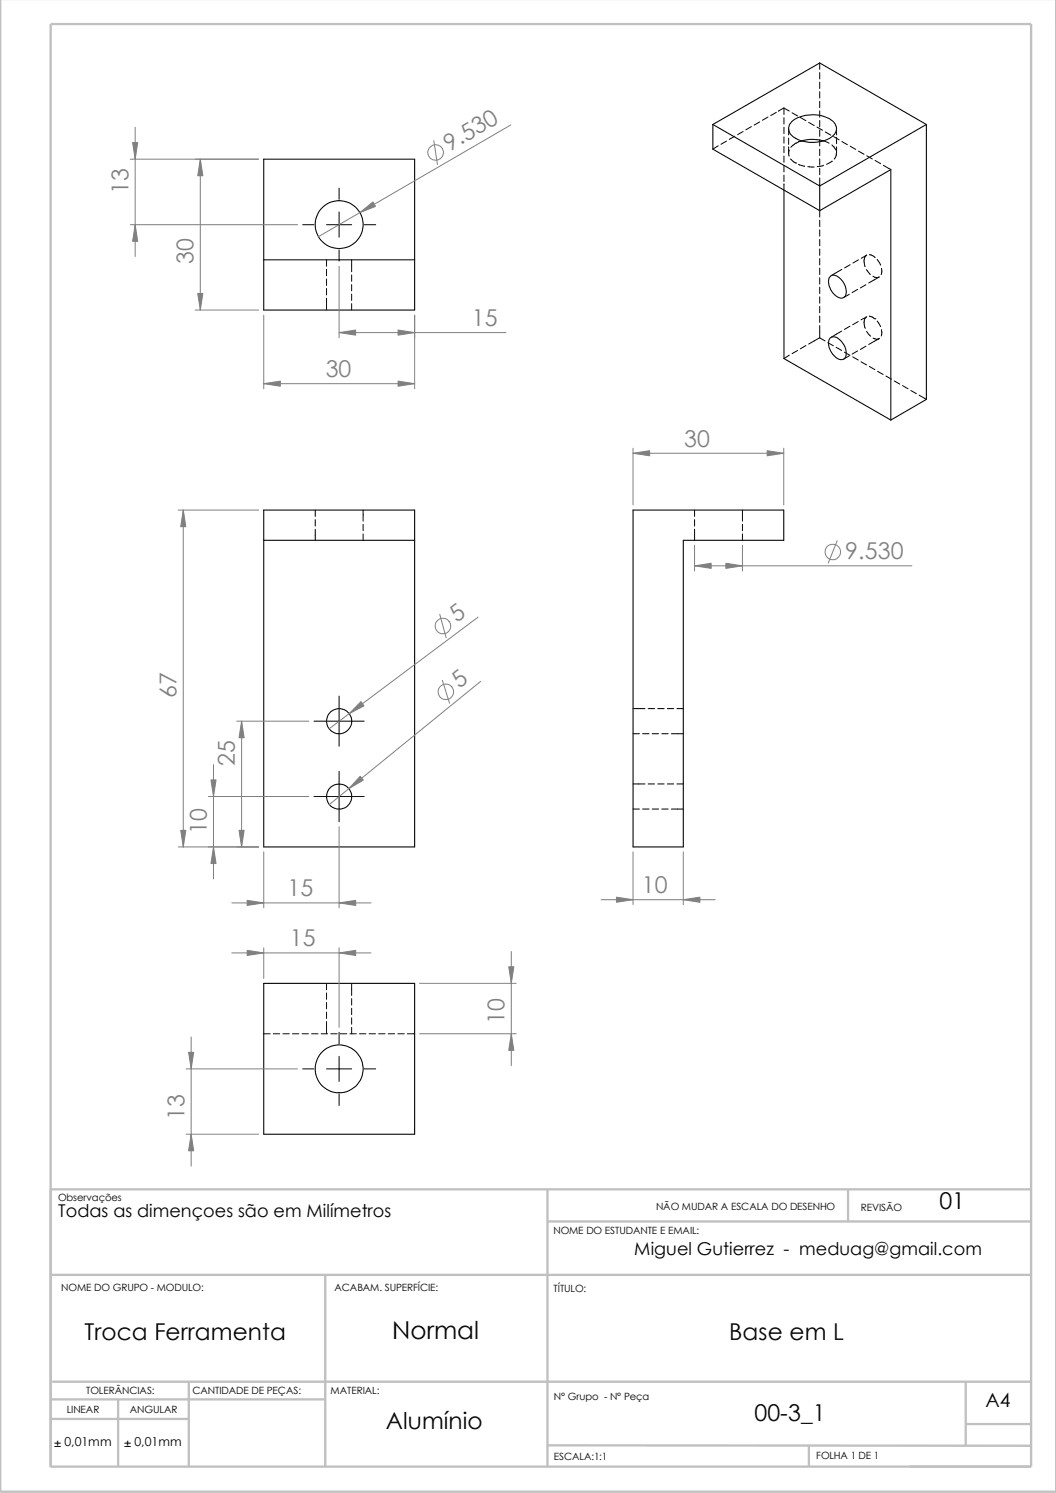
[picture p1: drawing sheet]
<svg xmlns="http://www.w3.org/2000/svg" width="210mm" height="297mm" viewBox="0 0 210 297" stroke-linecap="round" stroke-linejoin="round" font-family="sans-serif">
<g fill="none" stroke="#c0c0c0" stroke-width=".47">
<path d="M0 -.1v296.9h210.1v-296.9M10.1 236.6h195M108.9 236.6v55.3M168.7 236.5v6.4M10.1 253.6h195M64.7 253.6v38.3M108.9 243h96.2M10 278.4h54.6M10.4 274.9h194.7M23.5 278.4v13.2M37.5 274.9v17M192.1 274.8v12.7"/>
<path d="M10.1 291.8h195v-287h-195v287.1M10.2 282.3h27.3M108.9 287.5l96.2 .1M160.9 287.5v4.3M192.1 283.3h13"/>
</g>
<g fill="none" stroke="#000" stroke-width=".2">
<path d="M163 12.5v1.3M163 14.4v1.3M163 16.3v1.3M163 18.2v1.3M67.4 37.4v2.3M142.8 29l-1 .7M144.5 28.1l-1.1 .6M146.1 27.1l-1.1 .6M147.8 26.2l-1.1 .6M149.4 25.2l-1.1 .6M151.1 24.3l-1.1 .6M152.7 23.3l-1.1 .6"/>
<path d="M154.4 22.4l-1.1 .6M155.9 23.4v1.3M155.9 25.3v1.3M155.9 27.2v1.3M155.9 29.1v1.3M155.9 31v1.3M155.9 32.9v1.3M155.9 34.8v1.3M155.9 36.6v1.2M155.9 21.5l-1.1 .6M156.8 29.2l.1 1.9M156.8 25.6v1.2"/>
<path d="M156.8 27.5v1.2M156.9 29.8l-.1 .5M157 22.1l-1.1-.6v1.3M157.2 31.6l1 .8M157.5 22.4l1.1 .7M158.2 32.4h.1M158.8 32.7l1.2 .4M159.2 23.4l1.1 .6M159.4 28l-.1 .1a3.6 3.6 0 0 0-2 1.2M160.7 33.1l1.2 .1M160.8 24.3l1.1 .7M162.5 25.3l1.1 .6"/>
<path d="M163 20.2v1.2M163 22.1v1.2M163 24v1.2M163 25.9v1.2M163 27.8v1.2M163 29.7v1.2M163 31.6v1.3M163 33.5v1.3M163 35.4v1.6M163.7 28l1.2 .5M163.8 32.9l-1.3 .2M164.1 26.2l1.1 .7"/>
<path d="M165.4 28.8l.8 1M165.5 32v.1M165.5 32.1l-1.1 .6M165.8 27.2l1.1 .6M166.2 29.8h.1M166.3 30.4v.6l-.4 .6M166.4 25.6v1.2M166.4 27.3v1.3M166.4 29.2v1.3M167.4 28.2l1.1 .6M169.1 29.1l1.1 .6M170.7 30.1l1.1 .6"/>
<path d="M172.4 31l1.1 .6M174 31.9l1.1 .7M175.7 32.9l1.5 .8M60.2 44.7h2.2M64.9 51.7v1.3M64.9 53.6v1.3M64.9 55.5v1.3M64.9 57.4v1.3M64.9 59.3v2.4M64.9 44.7h5M67.4 42.2v5M67.4 49.7v2.2"/>
<path d="M69.9 51.7v2.4M69.9 54.7v1.3M69.9 56.6v1.3M69.9 58.5v1.3M72.4 44.7h2.3M163 41.9v1.3M163 43.8v1.3M163 45.7v1.3M163 47.6v1.3M163 49.5v1.3M163 51.4v1.3M163 53.3v1.3"/>
<path d="M163 55.2v1.3M163 57.2v1.2M163 59.1v1.2M167.4 53.6l-2.1 1.2M168.9 58.5l-1.1 .7M169.1 52.7l-1.1 .6M170.6 57.6l-1.1 .6M170.7 51.7l-1.1 .6M172.2 56.6l-1.1 .7M172.3 50.8a1.86 1.86 0 0 0-.3 2.1v.1M172.3 53.6l.8 1M172.4 50.8l-1.1 .6"/>
<path d="M172.9 50.7l1.1 .5M173.6 54.9l.6 .3 .6-.1M174.5 51.6l.6 1.1M174.9 55.1l-2.1 1.2M175.3 53.4l.1 .6-.2 .6M69.9 60.4v1.3M157 70.7l-1.1 .6M158.6 69.7l-1.1 .7M160.3 68.7l-1.1 .7M163 61v1.2M163 62.9v1.2M163 64.8v2.4l1.1 .6"/>
<path d="M163 67.2l-2.2 1.3M164.6 68.2l1.1 .6M166.3 69.1l1.1 .6M167.4 65.9l-2.1 1.2M167.9 70.1l1.1 .6M168.9 70.8l-1.1 .6M169 64.9l-1.1 .6M169.6 71l1.1 .6M170.6 69.8l-1.1 .6M170.7 64l-1.1 .6M171.2 72l1.1 .6M172.2 68.9l-1.1 .6"/>
<path d="M172.3 63a2.13 2.13 0 0 0-.2 2.3M172.3 65.9l.8 1M172.4 63l-1.2 .6M172.9 72.9l1.1 .6M172.9 62.9l1.1 .5M173.7 67.3a.96 .96 0 0 0 1.2 0M174 63.4h.1M174.5 63.9l.6 1.1M174.5 73.9l1.1 .6M174.9 67.4l-2.1 1.1M175.3 65.6l.1 .6-.1 .6M176.2 74.8l1.1 .6"/>
<path d="M177.8 75.8l1.1 .6M179.5 76.7l1.1 .6M181.1 77.7l1.1 .6M182.8 78.6l1.4 .8M62.7 101.5v1.2M62.7 103.4v1.2M62.7 105.3v2.2M72.2 101.5v2.2M72.2 104.3v1.3M72.2 106.2v1.3M138.1 101.5v1.2M138.1 103.4v1.2"/>
<path d="M138.1 105.3v2.2M147.7 101.5v2.2M147.7 104.3v1.3M147.7 106.2v1.3M67.4 138.5v10M62.4 158.5h10M62.4 143.5h10M67.4 153.5v10M125.9 156h2.4M125.9 146h1.3M125.9 141h2.4M127.8 146h1.3"/>
<path d="M128.9 156h1.3M128.9 141h1.3M129.7 146h1.3M130.8 156h1.3M130.8 141h1.3M131.6 146h1.3M132.7 156h1.3M132.7 141h1.3M133.5 146h2.4M134.6 156h1.3M134.6 141h1.3M125.9 161h1.3"/>
<path d="M127.8 161h1.3M129.7 161h1.3M131.6 161h1.3M133.5 161h2.4M64.9 195.6v1.3M64.9 197.5v1.3M64.9 199.4v1.3M69.9 195.6v2.4M69.9 198.7v1.2M52.5 205.7h1.2M54.4 205.7h1.2M56.3 205.7h1.2"/>
<path d="M58.2 205.7h1.2M60.1 205.7h1.2M60.2 212.6h2.2M62 205.7h1.2M63.9 205.7h1.3M64.9 201.3v1.3M64.9 203.2v2.5M64.9 212.6h5M65.8 205.7h1.3M67.4 205.4v2.2M67.4 210.1v5M67.4 217.6v2.3"/>
<path d="M67.7 205.7h1.3M69.6 205.7h1.3M69.9 200.6v1.2M69.9 202.5v1.3M69.9 204.4v1.3M71.5 205.7h1.3M72.4 212.6h2.3M73.4 205.7h1.3M75.3 205.7h1.3M77.2 205.7h1.3M79.1 205.7h1.3M81 205.7h1.5"/>
</g>
<g fill="none" stroke="#000" stroke-width=".21">
<path d="M52.5 31.7h30v30h-30zM141.8 24.8l21.2 12.2M141.8 24.8l21.2-12.3 21.2 12.3M141.8 24.8v4.9l21.2 12.2M155.9 37.8v33.5l21.3 12.3M157.4 24.2a6.8 6.8 0 0 1 8.5 .1 1.97 1.97 0 0 1-.8 3.1 6.9 6.9 0 0 1-7.8-.6 1.84 1.84 0 0 1 .1-2.6zM159.4 28a8 8 0 0 1 4.3 0M163 37v4.9M184.2 24.8v54.7l-7 4.1M184.2 24.8l-21.2 12.2M52.5 51.7h30M163 41.9l14.2-8.2v49.9"/>
<path d="M165.2 54.9a1.96 1.96 0 0 1 2.4 1.1 2.83 2.83 0 0 1 .4 3 1.69 1.69 0 0 1-2.3-.7 2.89 2.89 0 0 1-.6-3.3zM165.1 67.3a1.45 1.45 0 0 1 2.1 .4 3 3 0 0 1 .8 3.5 1.41 1.41 0 0 1-2.1-.4 2.9 2.9 0 0 1-.8-3.5zM52.5 101.5h30v67h-30zM52.5 107.5h30M125.9 101.5h30v6h-20v61h-10zM52.5 195.6h30v30h-30z"/>
<circle cx="67.5" cy="44.7" r="4.8"/>
<circle cx="67.4" cy="143.5" r="2.5"/>
<circle cx="67.5" cy="158.5" r="2.51"/>
<circle cx="67.5" cy="212.6" r="4.8"/>
</g>
<g fill="none" stroke="#808080" stroke-width=".2">
<path d="M25.9 31.7h25.5M26.9 25.3v25.8M39.8 31.7v30M86.3 28l.7 4.7M101.6 24.8l-38.3 22.3M25.9 44.7h33.3M67.4 53v14.2M38.8 61.7h12.6M52.5 62.7v14.6M52.5 76.3h30M67.4 66.2h33.2M82.5 62.7v14.6"/>
<path d="M125.9 89.2v11.3M125.9 90.2h30M155.9 89.2v11.3M35.4 101.5h16M36.4 101.5v67M138.1 112.6h43.3M138.1 108.5v5.1M147.7 108.5v5.1M166.5 107.6l-1.8 4.4M87.5 122.2l1.2 4.7M88 135.3l1.4 4.6M95.1 122.8l-29.7 22.2"/>
<path d="M95.6 135.6l-30.1 24.5M41.4 158.5h20M42.5 152.1v22.7M47.1 143.5h14.3M48 143.5v25M35.4 168.5h16M46.1 179.6h27.7M52.5 169.5v11.1M67.4 164.5v16.1M119.5 179h22.7M125.9 169.5v10.5M135.9 169.5v10.5"/>
<path d="M46.1 189.6h27.7M52.5 188.6v6M67.4 188.6v15.8M83.4 195.6h19.3M101.7 189.3v22.7M37 212.6h22.2M38 206.3v25.7M83.4 205.7h19.3M37 225.6h14.4"/>
<circle cx="86.6" cy="30.3" r="1.55"/>
<circle cx="165.6" cy="109.8" r="1.56"/>
<circle cx="88.1" cy="124.5" r="1.55"/>
<circle cx="88.7" cy="137.6" r="1.55"/>
</g>
<g fill="#808080" stroke="#808080" stroke-width=".2">
<path d="M42 155.2h1l-.5 3.3z"/>
<path d="M71.8 139.6l.6 .8-3 1.6z"/>
<path d="M71.6 154.4l.7 .8-2.9 1.7z"/>
<path d="M47.5 165.2h1.1l-.6 3.3z"/>
<path d="M48 143.5l.6 3.3h-1.1z"/>
<path d="M36.4 101.5l.6 3.3h-1.1z"/>
<path d="M42.5 168.5l.5 3.3h-1z"/>
<path d="M35.9 165.2h1.1l-.6 3.3z"/>
<path d="M67.4 179.6l3.3-.5v1z"/>
<path d="M49.1 179.1l3.4 .5-3.4 .5z"/>
<path d="M71.6 42.3l2.6-2.1 .5 .9z"/>
<path d="M39.8 31.7l.5 3.3h-1z"/>
<path d="M39.3 58.4h1l-.5 3.3z"/>
<path d="M79.2 75.8l3.3 .5-3.3 .5z"/>
<path d="M26.9 44.7l.5 3.3h-1z"/>
<path d="M52.5 76.3l3.3-.5v1z"/>
<path d="M26.4 28.4h1l-.5 3.3z"/>
<path d="M67.4 66.2l3.3-.5v1z"/>
<path d="M79.2 65.7l3.3 .5-3.3 .5z"/>
<path d="M101.7 205.7l.5 3.3h-1z"/>
<path d="M101.2 192.3h1l-.5 3.3z"/>
<path d="M37.5 209.3h1l-.5 3.3z"/>
<path d="M38 225.6l.5 3.3h-1z"/>
<path d="M67.4 189.6l3.3-.5v1z"/>
<path d="M49.1 189.1l3.4 .5-3.4 .5z"/>
<path d="M152.6 89.7l3.3 .5-3.3 .5z"/>
<path d="M125.9 90.2l3.3-.5v1z"/>
<path d="M138.1 112.6l3.3-.5v1z"/>
<path d="M144.4 112.1l3.3 .5-3.3 .5z"/>
<path d="M135.9 179l3.3-.5v1z"/>
<path d="M122.6 178.5l3.3 .5-3.3 .5z"/>
</g>
<text font-size="4.9" x="78" y="266.4">Normal</text>
<g font-size="4.6" fill="#808080">
<text x="89.4" y="30.2" transform="rotate(-30 89.4 30.2)">9.530</text>
<text x="25.6" y="38.6" transform="rotate(-90 25.6 38.6)">13</text>
<text x="38.5" y="52.5" transform="rotate(-90 38.5 52.5)">30</text>
<text x="93.9" y="64.8">15</text>
<text x="64.8" y="75">30</text>
<text x="136.1" y="88.8">30</text>
<text x="168.1" y="111.2">9.530</text>
<text x="90.8" y="124" transform="rotate(-37 90.8 124)">5</text>
<text x="91.4" y="137" transform="rotate(-39 91.4 137)">5</text>
<text x="35.1" y="138.8" transform="rotate(-90 35.1 138.8)">67</text>
<text x="46.7" y="152.4" transform="rotate(-90 46.7 152.4)">25</text>
<text x="41.1" y="165.9" transform="rotate(-90 41.1 165.9)">10</text>
<text x="57.2" y="178.3">15</text>
<text x="127.7" y="177.7">10</text>
<text x="57.6" y="188.2">15</text>
<text x="100.4" y="203.7" transform="rotate(-90 100.4 203.7)">10</text>
<text x="36.7" y="222.7" transform="rotate(-90 36.7 222.7)">13</text>
</g>
<g font-size="4.6">
<text x="186.8" y="240.6">01</text>
<text x="16.8" y="266.6">Troca Ferramenta</text>
<text x="145" y="266.6">Base em L</text>
<text x="76.7" y="284.3">Alumínio</text>
<text x="150" y="282.6">00-3_1</text>
</g>
<text font-size="3.9" x="196" y="280">A4</text>
<g font-size="3.5">
<text x="11.6" y="242">Todas as dimençoes são em Milímetros</text>
<text x="126.2" y="249.7">Miguel Gutierrez - meduag@gmail.com</text>
</g>
<g font-size="2.5">
<text x="10.8" y="287.9">± 0,01mm</text>
<text x="24.7" y="287.9">± 0,01mm</text>
</g>
<g font-size="2">
<text x="11.6" y="239">Observações</text>
<text x="110.1" y="245.5">NOME DO ESTUDANTE E EMAIL:</text>
<text x="130.5" y="240.7">NÃO MUDAR A ESCALA DO DESENHO</text>
<text x="171.2" y="240.9">REVISÃO</text>
<text x="12.2" y="256.9">NOME DO GRUPO - MODULO:</text>
<text x="66.5" y="256.9">ACABAM. SUPERFÍCIE:</text>
<text x="110.1" y="257">TÍTULO:</text>
<text x="13.3" y="281.1">LINEAR</text>
<text x="17.1" y="277.4">TOLERÂNCIAS:</text>
<text x="25.8" y="281.1">ANGULAR</text>
<text x="38.3" y="277.4">CANTIDADE DE PEÇAS:</text>
<text x="65.7" y="277.4">MATERIAL:</text>
<text x="110.2" y="278.5">N° Grupo - N° Peça</text>
<text x="110.2" y="290.4">ESCALA:1:1</text>
<text x="162.3" y="290.3">FOLHA 1 DE 1</text>
</g>
</svg>
